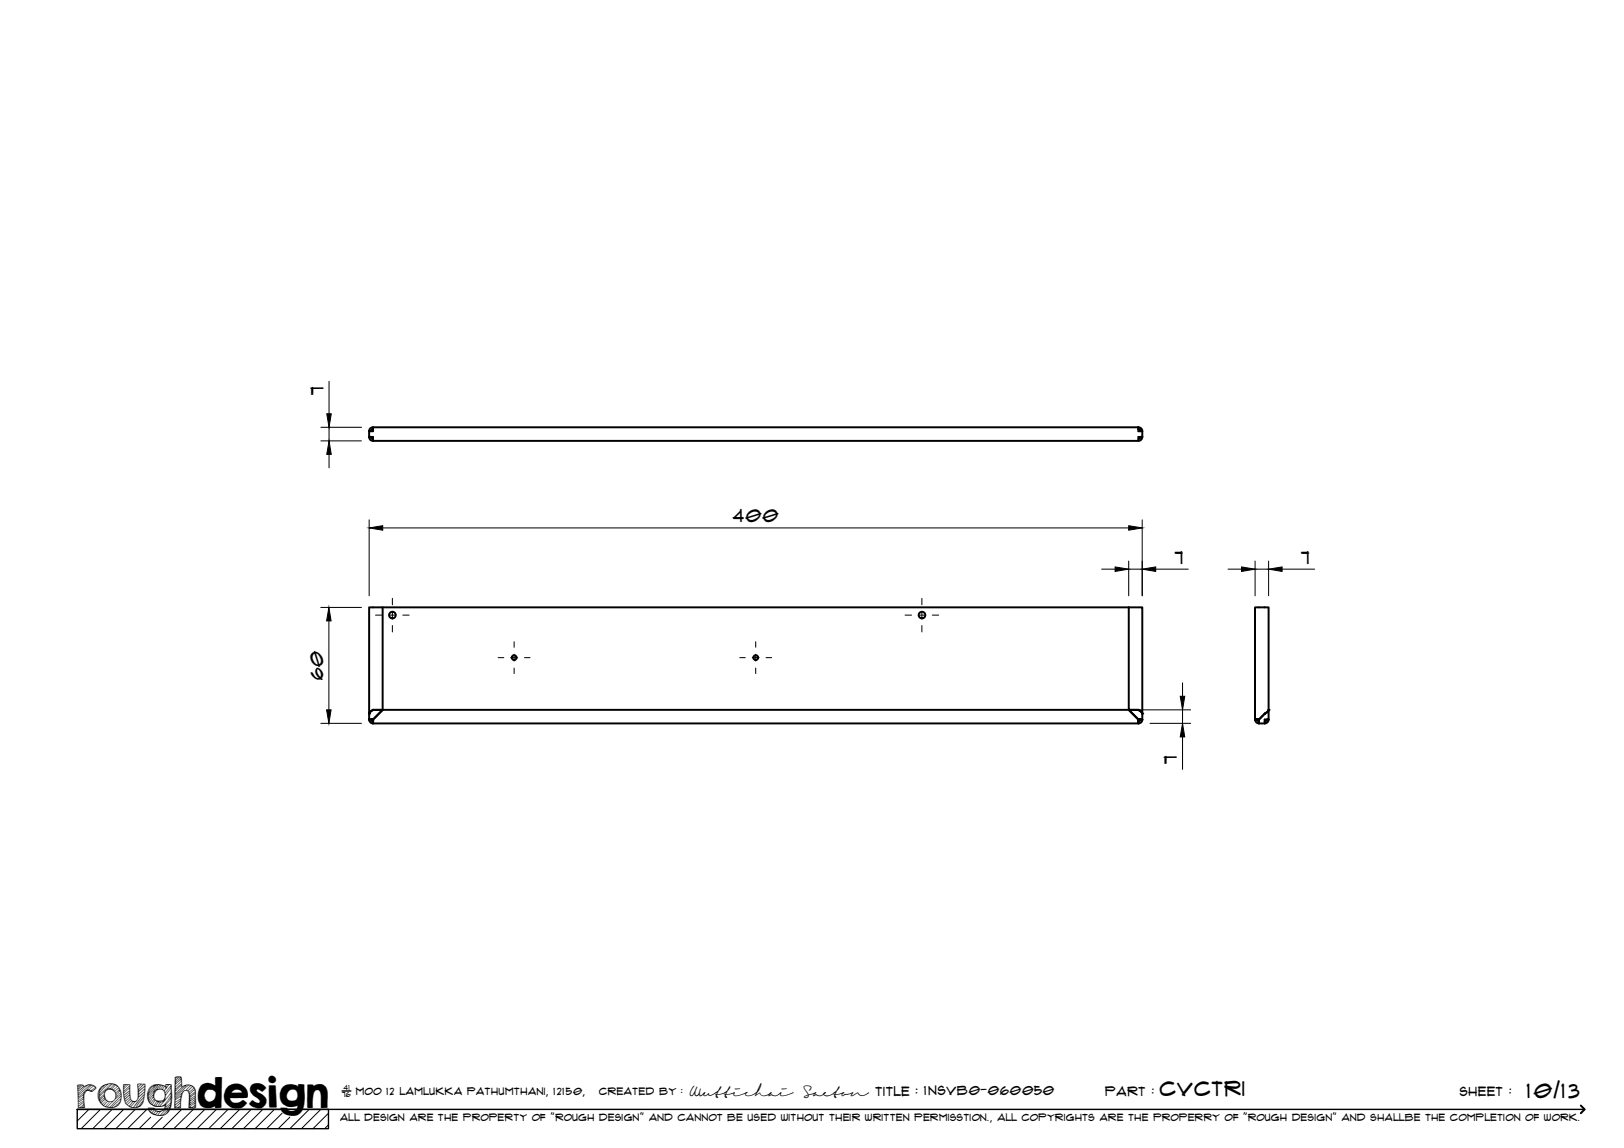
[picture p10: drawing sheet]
<svg xmlns="http://www.w3.org/2000/svg" width="420mm" height="297mm" viewBox="0 0 420 297" stroke-linecap="round" stroke-linejoin="round" font-family="sans-serif">
<!-- layer: Visible -->
<g fill="none" stroke="#000" stroke-width=".51">
<path d="M95.5 111.6v1.4l1 .1v1M95.5 113.1l.2 .6 .8 .4M95.5 113.1h.5l.2 .4 .3 .1M95.5 113v.1M96.5 110.6l-.7 .3-.3 .7M96.5 111.1h.1M96.5 110.6v1h-1M294.5 110.6h-198v.5l-.3 .1-.2 .4M294.5 110.6v1h1M294.5 110.6v.5M294.5 111.1l.4 .1 .1 .4M294.5 110.6l.8 .4 .2 .6"/>
<path d="M295.5 113l-1 .1v1h-198M295.5 113.1l-.2 .6-.8 .4M295.5 113l-.5 .1-.1 .4-.4 .1M295.5 111.6v1.4M95.5 157.1h3.5v26.5h-2.5l-.6 .5-.4 .5zM99 157.1h193M292 157.1h3.5v27.5l-.3-.5-.7-.5 .1 .2M292 157.1v26.5h2.5M95.5 186.2a1.01 1.01 0 0 0 1 1v-1l2.5-2.5h193l2.5 2.5v1h-198v-1M95.5 184.6v.1M95.7 184.3l.8-.6h2.4l-2.4 2.4-1 .1v-1.6zM96 186.2l.1 .2 .4 .3v-.5"/>
<path d="M96.1 186.2h.4h-.3M96.5 183.6l-.1 .2M96.5 186.1l-1 .1M294.5 186.1l-2.4-2.4h2.4l.4 .2 .6 .7v1.6l-1-.1 1 .1M294.9 186.2h-.4h.5M295 186.2l-.2 .4-.3 .1v-.5M295.5 184.6v.1M295.6 186.2a1.01 1.01 0 0 1-1.1 1v-1M324.7 186.2a1.01 1.01 0 0 0 1 1v-.5M325.2 186.2l.1 .2 .4 .3M325.7 186.1l2.5-2.4v-26.6h-3.5v29.1l1-.1-1 .1M325.7 186.7v-.5v1h1.5"/>
<path d="M327.2 184.7l-1.5 1.5M327.3 184.6l-.1 .1 .7-.5 .3-.5v2.4l-1 .1v1M327.7 186.2l-.1 .3-.4 .2M327.7 186.2h.5M328.2 183.7h.1M328.2 186.2l-.3 .7-.7 .3M328.2 186.1v.1"/>
<circle cx="101.5" cy="159.1" r=".86"/>
<circle cx="238.5" cy="159.1" r=".86"/>
<circle cx="133" cy="170.2" r=".62"/>
<circle cx="195.5" cy="170.2" r=".62"/>
</g>
<g fill="#000">
<circle cx="295" cy="113.1" r=".25"/>
<circle cx="95.5" cy="184.6" r=".25"/>
<circle cx="295.5" cy="184.6" r=".25"/>
<circle cx="328.2" cy="183.7" r=".25"/>
</g>
<!-- layer: TitleBlock -->
<path d="M20 287h65v5h-65zM20 287h390M88.5 282.3h2.3" fill="none" stroke="#000" stroke-width=".36"/>
<path d="M409 286.1l1 .9-1 1" fill="none" stroke="#000" stroke-width=".51"/>
<g fill="none" stroke="#000" stroke-width=".26">
<path d="M23 287l-3 3.1M26 287l-5 5M29 287l-5 5M32 287l-5 5M35 287l-5 5M38 287l-5 5M39 289.1l-3 2.9M42 289.1l-3 2.9M47 287l-5 5M50 287l-5 5M53 287l-5 5M56 287l-5 5"/>
<path d="M59 287l-5 5M62 287l-5 5M65 287l-5 5M68 287l-5 5M71 287l-5 5M73 288l-4 4M75 289.1l-3 2.9M80 287l-5 5M83 287l-5 5M85 288l-4 4M85 291l-1 1"/>
</g>
<!-- layer: Smart Centers -->
<g fill="none" stroke="#000" stroke-width=".26">
<path d="M97.2 159.2h1.6M100.6 159.2h1.8M101.5 154.8v1.7M101.5 158.3v1.8M104.2 159.2h1.7M234.2 159.2h1.6M237.6 159.2h1.8M238.5 154.8v1.7M238.5 158.3v1.8M241.2 159.2h1.7M101.5 161.8v1.7M128.9 170.2h1.4"/>
<path d="M132.1 170.2h1.8M133 166v1.5M133 169.3v1.8M133 172.9v1.4M135.7 170.2h1.4M191.4 170.2h1.4M194.6 170.2h1.8M195.5 166v1.5M195.5 169.3v1.8M195.5 172.9v1.4M198.2 170.2h1.4M238.5 161.8v1.7"/>
</g>
<!-- layer: FD_Dimensions -->
<g fill="none" stroke="#000" stroke-width=".26">
<path d="M85.1 98.7v8.4M83 114.1h10.5M83 110.6h10.6M85.1 110.6v3.5M85.1 117.6v3.5M95.5 134.5v19.7M99 136.6h193M295.5 134.5v19.7M83 157.2h10.5M285 147.3h3.5M292 147.3h3.5M292 145.2v9"/>
<path d="M299 147.3h8.4M317.7 147.3h3.5M324.7 145.2v9M324.7 147.3h3.5M328.2 145.2v9M331.7 147.3h8.4M85.1 160.7v23M305.9 176.7v3.5M83 187.2h10.5M295 183.7h13M297.5 187.2h10.5M305.9 183.7v3.5"/>
<path d="M305.9 190.7v8.4"/>
</g>
<path d="M85.1 114.1l.6 3.5h-1.2zM84.5 107.1h1.2l-.6 3.5zM95.5 136.6l3.5-.6v1.2zM292 136l3.5 .6-3.5 .6zM288.5 146.7l3.5 .6-3.5 .6zM295.5 147.3l3.5-.6v1.2zM321.2 146.7l3.5 .6-3.5 .6zM328.2 147.3l3.5-.6v1.2zM85.1 157.2l.6 3.5h-1.2zM84.5 183.7h1.2l-.6 3.5zM305.4 180.2h1.1l-.6 3.5zM305.9 187.2l.6 3.5h-1.1z" fill="#000" stroke="#000" stroke-width=".26"/>
<text font-size="9.7" x="19.9" y="286.8">roughdesign</text>
<g font-size="5.3">
<text x="300.1" y="283.6">CVCTRI</text>
<text x="395.1" y="284">10/13</text>
</g>
<g font-size="4.6">
<text x="83.7" y="102.2" transform="rotate(-90 83.7 102.2)">7</text>
<text x="189.6" y="135.1">400</text>
<text x="303.9" y="145.8">7</text>
<text x="336.6" y="145.8">7</text>
<text x="83.6" y="176" transform="rotate(-90 83.6 176)">60</text>
<text x="304.5" y="197.7" transform="rotate(-90 304.5 197.7)">7</text>
</g>
<g font-size="3.4">
<text x="178.3" y="283.5">Wuttichai</text>
<text x="208.1" y="283.5">Saeton title : 1NSVB0-060050</text>
</g>
<g font-size="3.3">
<text x="286" y="283.5">Part :</text>
<text x="377.7" y="283.5">sheet :</text>
</g>
<g font-size="2.7">
<text x="92.1" y="283.3">moo 12 Lamlukka pathumthani, 12150,</text>
<text x="155" y="283.3">created by :</text>
</g>
<text font-size="2.6" x="88" y="290.1">all design are the property of &quot;rough design&quot; and cannot be used without their written permisstion., all copyrights are the properry of &quot;rough design&quot; and shallbe the completion of work.</text>
<g font-size="1.9">
<text x="88.5" y="283.9">76</text>
<text x="88.9" y="282.1">41</text>
</g>
</svg>
